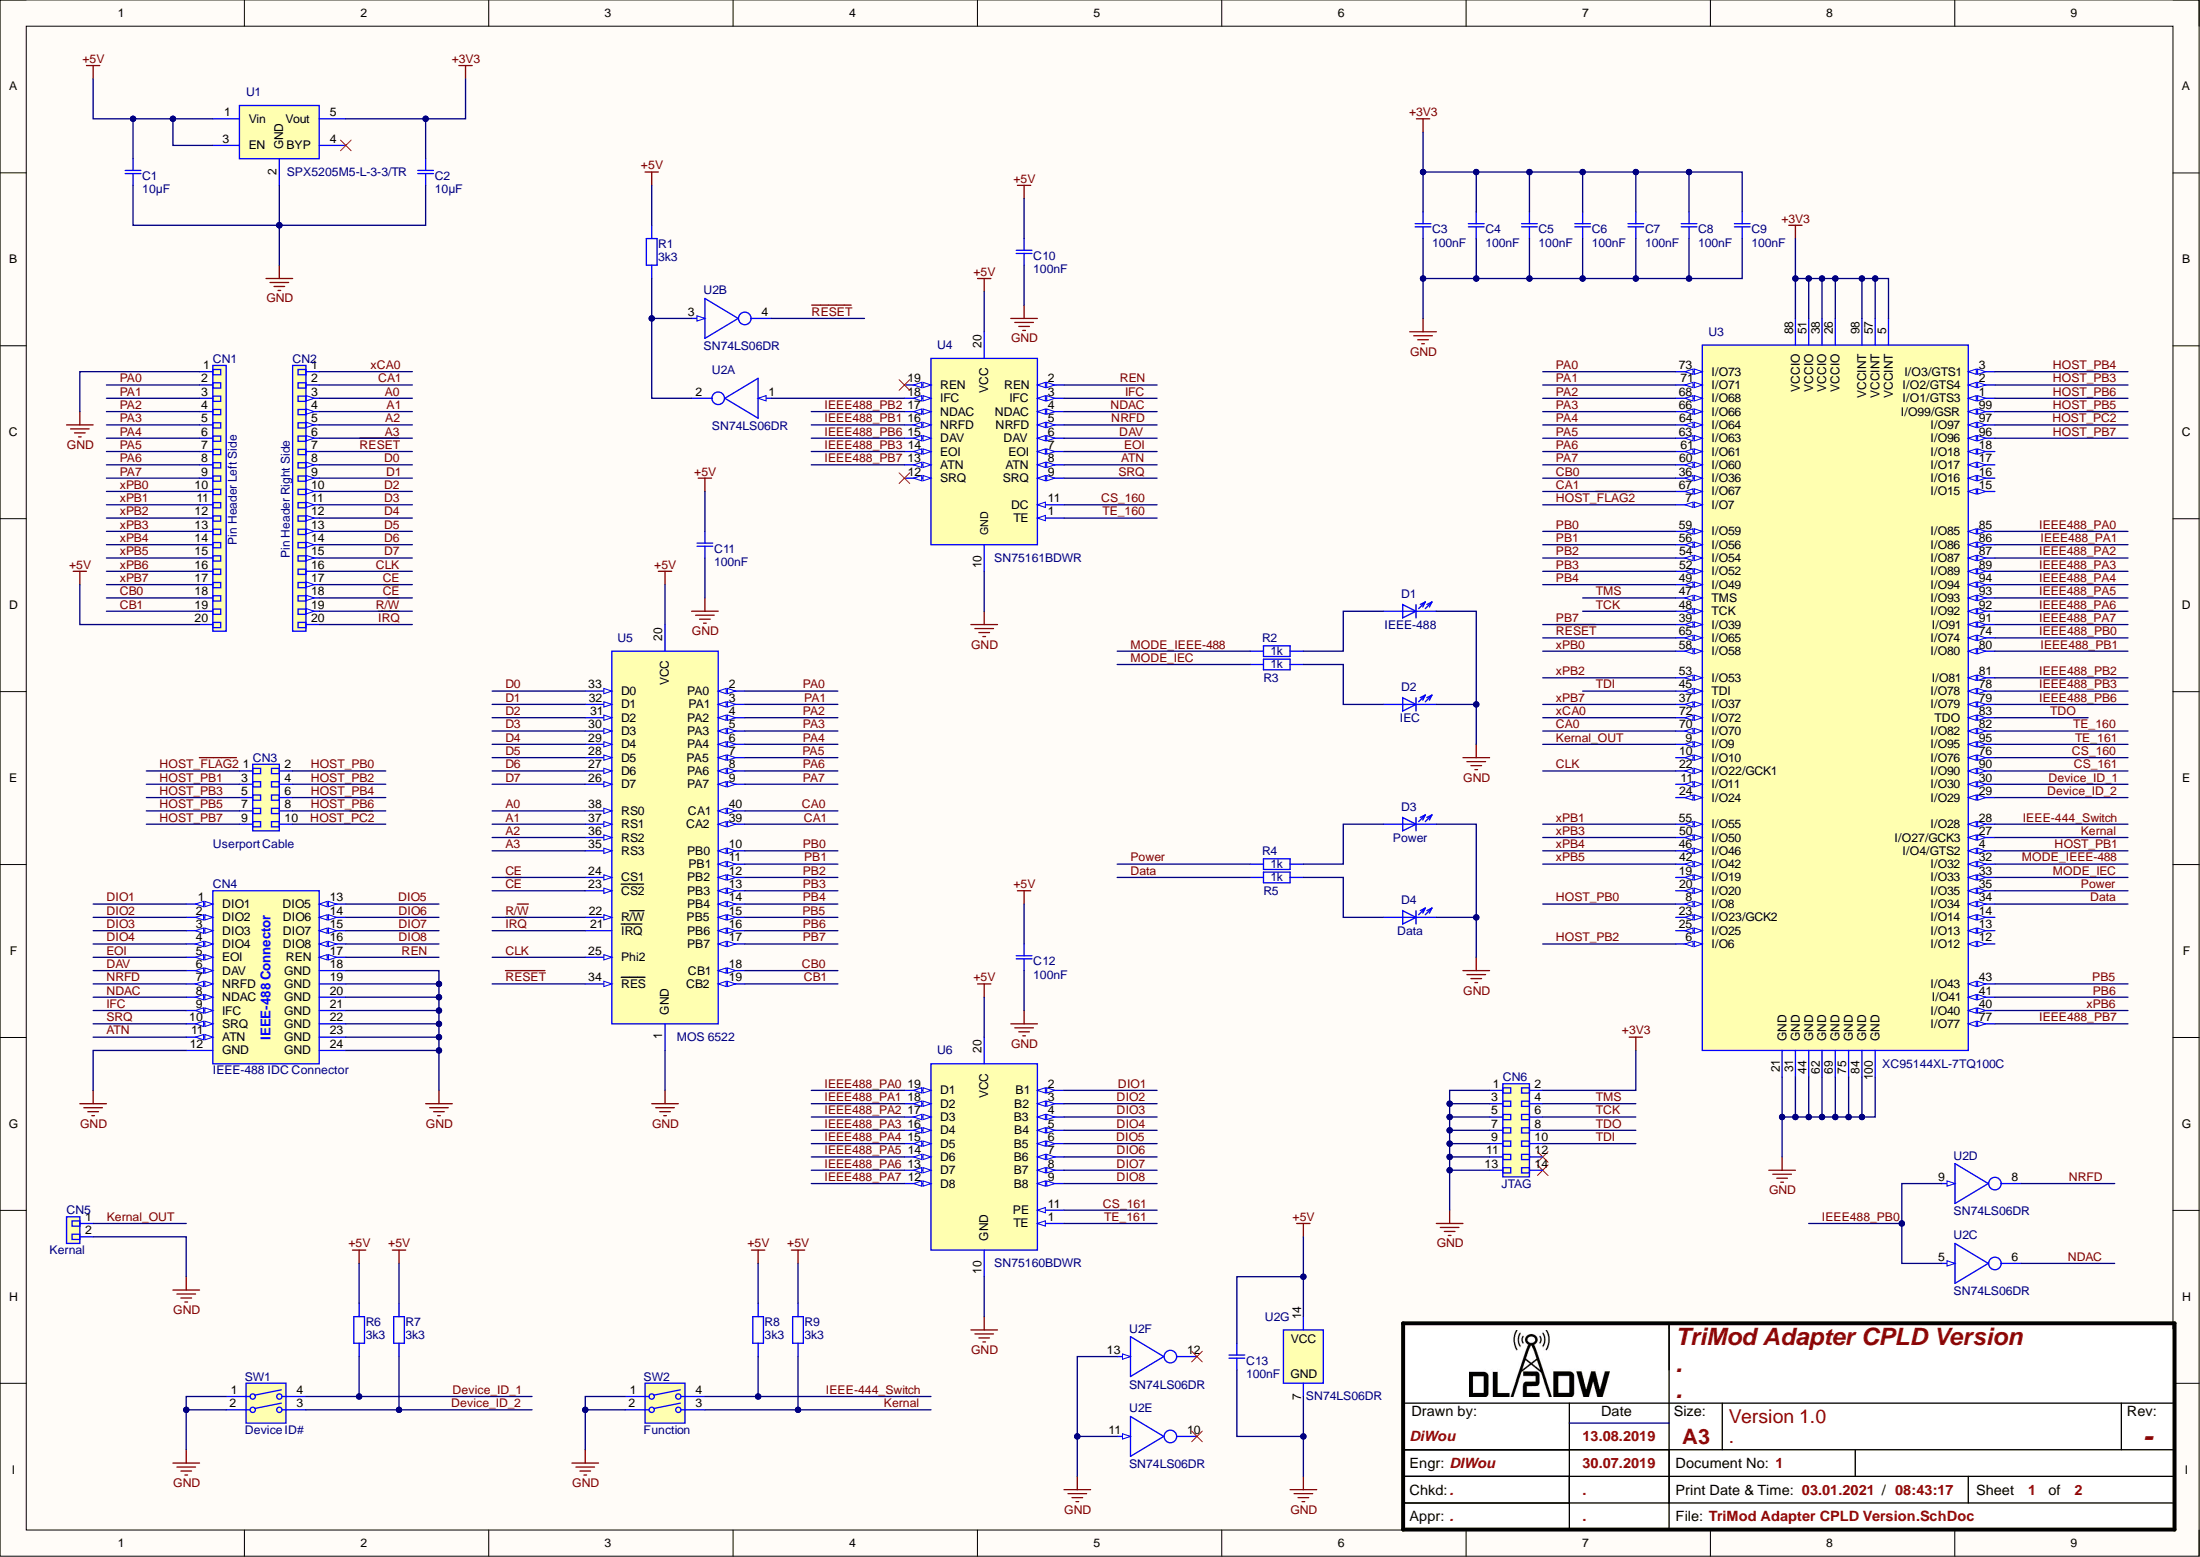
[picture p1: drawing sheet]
# Altium project TriMod Adapter CPLD Version.PrjPcb
Version: 1.0; Title: Projektname; Revision: -; Author: PCB-Tech
1 sheet, 40 parts. Net scope: global (net labels, ports and power ports of the same name join across sheets).
Board file: TriMod Adapter CPLD Version.PcbDoc

## Sheet TriMod Adapter CPLD Version.SchDoc: Projektname
size 420 x 297 mm; ApprovedBy: .; CheckedBy: .; Author: DiWou; CompanyName: DL2DW; DrawnBy: DiWou; Engineer: DIWou; Organization: DL2DW; DocumentNumber: 1; Revision: -; SheetNumber: 1; SheetTotal: 2; DrawnDate: 13.08.2019; EngrDate: 30.07.2019; ChkdDate: .; Title1: TriMod Adapter CPLD Version; Title2: .; Title3: .; Desc1: Version 1.0; Desc2: .; ApprDate: .

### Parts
C1  10µF  [Kemet C0805CxxxK8RACTU Series H=1.4mm]
C2  10µF  [Kemet C0805CxxxK8RACTU Series H=1.4mm]
C3  100nF  [CAP 100nF SMD 0603 C0603C104J3RACTU]
C4  100nF  [CAP 100nF SMD 0603 C0603C104J3RACTU]
C5  100nF  [CAP 100nF SMD 0603 C0603C104J3RACTU]
C6  100nF  [CAP 100nF SMD 0603 C0603C104J3RACTU]
C7  100nF  [CAP 100nF SMD 0603 C0603C104J3RACTU]
C8  100nF  [CAP 100nF SMD 0603 C0603C104J3RACTU]
C9  100nF  [CAP 100nF SMD 0603 C0603C104J3RACTU]
C10  100nF  [CAP 100nF SMD 0603 C0603C104J3RACTU]
C11  100nF  [CAP 100nF SMD 0603 C0603C104J3RACTU]
C12  100nF  [CAP 100nF SMD 0603 C0603C104J3RACTU]
C13  100nF  [CAP 100nF SMD 0603 C0603C104J3RACTU]
CN1  Pin Header Left Side  [Pin Header 01x20 2.54mm Horizontal Male]
CN2  Pin Header Right Side  [Pin Header 01x20 2.54mm Horizontal Male]
CN3  Userport Cable  [IDC Header 2x5 P2.54mm Right Angle]
CN4  IEEE-488 IDC Connector  [IEEE-488 IDC Header 2x12 P2.54mm Right Angle]
CN5  Kernal  [Pin Header 01x02 Right Angle RM2.54mm L5.08mm]
CN6  JTAG  [IDC Header 2x7 P2.54mm Straight]
D1  IEEE-488  [LED Blue SMD 0603]
D2  IEC  [LED Green SMD 0603]
D3  Power  [LED Red SMD 0603]
D4  Data  [LED Yellow SMD 0603]
R1  3k3  [3,3 kOhm R 0805 SMD]
R2  1k  [1,0 kOhm R 0805 SMD]
R3  1k  [1,0 kOhm R 0805 SMD]
R4  1k  [1,0 kOhm R 0805 SMD]
R5  1k  [1,0 kOhm R 0805 SMD]
R6  3k3  [3,3 kOhm R 0805 SMD]
R7  3k3  [3,3 kOhm R 0805 SMD]
R8  3k3  [3,3 kOhm R 0805 SMD]
R9  3k3  [3,3 kOhm R 0805 SMD]
SW1  Device ID#  [DIP Switch x02]
SW2  Function  [DIP Switch x02]
U1  SPX5205M5-L-3-3/TR  [SOT-23-5]
U2  SN74LS06DR  [SN74LS06DR SOIC-14 P1.27mm W3.9mm]  (parts A,B,C,D,E,F,G of 7)
U3  XC95144XL-7TQ100C  [TQFP-100 P0.5mm XC95144XL-7TQ100C]
U4  SN75161BDWR  [SN75161BDWR SOIC-20 W7.5mm P1,27mm]
U5  MOS 6522  [MOS 6522 with Socket]
U6  SN75160BDWR  [SN75160BDWR SOIC-20 W7.5mm P1,27mm]

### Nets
+3V3: C2.2 C3.2 C4.2 C5.2 C6.2 C7.2 C8.2 C9.2 CN6.2 U1.5(Vout) U3.5(VCCINT) U3.26(VCCIO) U3.38(VCCIO) U3.51(VCCIO) U3.57(VCCINT) U3.88(VCCIO) U3.98(VCCINT)
+5V: C1.2 C10.2 C11.2 C12.2 C13.2 CN1.20 R1.2 R6.2 R7.2 R8.2 R9.2 U1.1(Vin) U1.3(EN) U2.14(VCC) U4.20(VCC) U5.20(VCC) U6.20(VCC)
GND: C1.1 C2.1 C3.1 C4.1 C5.1 C6.1 C7.1 C8.1 C9.1 C10.1 C11.1 C12.1 C13.1 CN1.1 CN4.12(GND) CN4.18(GND) CN4.19(GND) CN4.20(GND) CN4.21(GND) CN4.22(GND) CN4.23(GND) CN4.24(GND) CN5.2 CN6.1 CN6.3 CN6.5 CN6.7 CN6.9 CN6.11 CN6.13 D1.1 D2.1 D3.1 D4.1 SW1.1 SW1.2 SW2.1 SW2.2 U1.2(GND) U2.7(GND) U2.11(5A) U2.13(6A) U3.21(GND) U3.31(GND) U3.44(GND) U3.62(GND) U3.69(GND) U3.75(GND) U3.84(GND) U3.100(GND) U4.10(GND) U5.1(GND) U6.10(GND)
A0: CN2.3 U5.38(RS0)
A1: CN2.4 U5.37(RS1)
A2: CN2.5 U5.36(RS2)
A3: CN2.6 U5.35(RS3)
ATN: CN4.11(ATN) U4.8(ATN)
~{CE}: CN2.18 U5.23(~{CS2})
CA0: U3.70(I/O70) U5.40(CA1)
CA1: CN2.2 U3.67(I/O67) U5.39(CA2)
CB0: CN1.18 U3.36(I/O36) U5.18(CB1)
CB1: CN1.19 U5.19(CB2)
CE: CN2.17 U5.24(CS1)
CLK: CN2.16 U3.22(I/O22/GCK1) U5.25(Phi2)
CS_160: U3.76(I/O76) U4.11(DC)
CS_161: U3.90(I/O90) U6.11(PE)
D0: CN2.8 U5.33(D0)
D1: CN2.9 U5.32(D1)
D2: CN2.10 U5.31(D2)
D3: CN2.11 U5.30(D3)
D4: CN2.12 U5.29(D4)
D5: CN2.13 U5.28(D5)
D6: CN2.14 U5.27(D6)
D7: CN2.15 U5.26(D7)
Data: R5.1 U3.34(I/O34)
DAV: CN4.6(DAV) U4.6(DAV)
Device_ID_1: R6.1 SW1.4 U3.30(I/O30)
Device_ID_2: R7.1 SW1.3 U3.29(I/O29)
DIO1: CN4.1(DIO1) U6.2(B1)
DIO2: CN4.2(DIO2) U6.3(B2)
DIO3: CN4.3(DIO3) U6.4(B3)
DIO4: CN4.4(DIO4) U6.5(B4)
DIO5: CN4.13(DIO5) U6.6(B5)
DIO6: CN4.14(DIO6) U6.7(B6)
DIO7: CN4.15(DIO7) U6.8(B7)
DIO8: CN4.16(DIO8) U6.9(B8)
EOI: CN4.5(EOI) U4.7(EOI)
HOST_~{FLAG2}: CN3.1 U3.7(I/O7)
HOST_~{PC2}: CN3.10 U3.97(I/O97)
HOST_PB0: CN3.2 U3.8(I/O8)
HOST_PB1: CN3.3 U3.4(I/O4/GTS2)
HOST_PB2: CN3.4 U3.6(I/O6)
HOST_PB3: CN3.5 U3.2(I/O2/GTS4)
HOST_PB4: CN3.6 U3.3(I/O3/GTS1)
HOST_PB5: CN3.7 U3.99(I/O99/GSR)
HOST_PB6: CN3.8 U3.1(I/O1/GTS3)
HOST_PB7: CN3.9 U3.96(I/O96)
~{IRQ}: CN2.20 U5.21(~{IRQ})
IEEE488_PA0: U3.85(I/O85) U6.19(D1)
IEEE488_PA1: U3.86(I/O86) U6.18(D2)
IEEE488_PA2: U3.87(I/O87) U6.17(D3)
IEEE488_PA3: U3.89(I/O89) U6.16(D4)
IEEE488_PA4: U3.94(I/O94) U6.15(D5)
IEEE488_PA5: U3.93(I/O93) U6.14(D6)
IEEE488_PA6: U3.92(I/O92) U6.13(D7)
IEEE488_PA7: U3.91(I/O91) U6.12(D8)
IEEE488_PB0: U2.5(3A) U2.9(4A) U3.74(I/O74)
IEEE488_PB1: U3.80(I/O80) U4.16(NRFD)
IEEE488_PB2: U3.81(I/O81) U4.17(NDAC)
IEEE488_PB3: U3.78(I/O78) U4.14(EOI)
IEEE488_PB6: U3.79(I/O79) U4.15(DAV)
IEEE488_PB7: U3.77(I/O77) U4.13(ATN)
IEEE-444_Switch: R8.1 SW2.4 U3.28(I/O28)
IFC: CN4.9(IFC) U4.3(IFC)
Kernal: R9.1 SW2.3 U3.27(I/O27/GCK3)
Kernal_OUT: CN5.1 U3.9(I/O9)
MODE_IEC: R3.1 U3.33(I/O33)
MODE_IEEE-488: R2.1 U3.32(I/O32)
NDAC: CN4.8(NDAC) U2.6(3Y) U4.4(NDAC)
NRFD: CN4.7(NRFD) U2.8(4Y) U4.5(NRFD)
PA0: CN1.2 U3.73(I/O73) U5.2(PA0)
PA1: CN1.3 U3.71(I/O71) U5.3(PA1)
PA2: CN1.4 U3.68(I/O68) U5.4(PA2)
PA3: CN1.5 U3.66(I/O66) U5.5(PA3)
PA4: CN1.6 U3.64(I/O64) U5.6(PA4)
PA5: CN1.7 U3.63(I/O63) U5.7(PA5)
PA6: CN1.8 U3.61(I/O61) U5.8(PA6)
PA7: CN1.9 U3.60(I/O60) U5.9(PA7)
PB0: U3.59(I/O59) U5.10(PB0)
PB1: U3.56(I/O56) U5.11(PB1)
PB2: U3.54(I/O54) U5.12(PB2)
PB3: U3.52(I/O52) U5.13(PB3)
PB4: U3.49(I/O49) U5.14(PB4)
PB5: U3.43(I/O43) U5.15(PB5)
PB6: U3.41(I/O41) U5.16(PB6)
PB7: U3.39(I/O39) U5.17(PB7)
Power: R4.1 U3.35(I/O35)
R/~{W}: CN2.19 U5.22(R~{/W})
~{RESET}: CN2.7 U2.4(2Y) U3.65(I/O65) U5.34(~{RES})
REN: CN4.17(REN) U4.2(REN)
SRQ: CN4.10(SRQ) U4.9(SRQ)
TCK: CN6.6 U3.48(TCK)
TDI: CN6.10 U3.45(TDI)
TDO: CN6.8 U3.83(TDO)
TE_160: U3.82(I/O82) U4.1(TE)
TE_161: U3.95(I/O95) U6.1(TE)
TMS: CN6.4 U3.47(TMS)
xCA0: CN2.1 U3.72(I/O72)
xPB0: CN1.10 U3.58(I/O58)
xPB1: CN1.11 U3.55(I/O55)
xPB2: CN1.12 U3.53(I/O53)
xPB3: CN1.13 U3.50(I/O50)
xPB4: CN1.14 U3.46(I/O46)
xPB5: CN1.15 U3.42(I/O42)
xPB6: CN1.16 U3.40(I/O40)
xPB7: CN1.17 U3.37(I/O37)
NetD1_2: D1.2 R2.2
NetD2_2: D2.2 R3.2
NetD3_2: D3.2 R4.2
NetD4_2: D4.2 R5.2
NetR1_1: R1.1 U2.2(1Y) U2.3(2A)
NetU2_1: U2.1(1A) U4.18(IFC)

Not connected (* = marked no-connect by the designer): CN6 12* 14*; U1 4(BYP)*; U2 10(5Y)* 12(6Y)*; U3 10(I/O10) 11(I/O11) 12(I/O12) 13(I/O13) 14(I/O14) 15(I/O15) 16(I/O16) 17(I/O17) 18(I/O18) 19(I/O19) 20(I/O20) 23(I/O23/GCK2) 24(I/O24) 25(I/O25); U4 12(SRQ)* 19(REN)*
